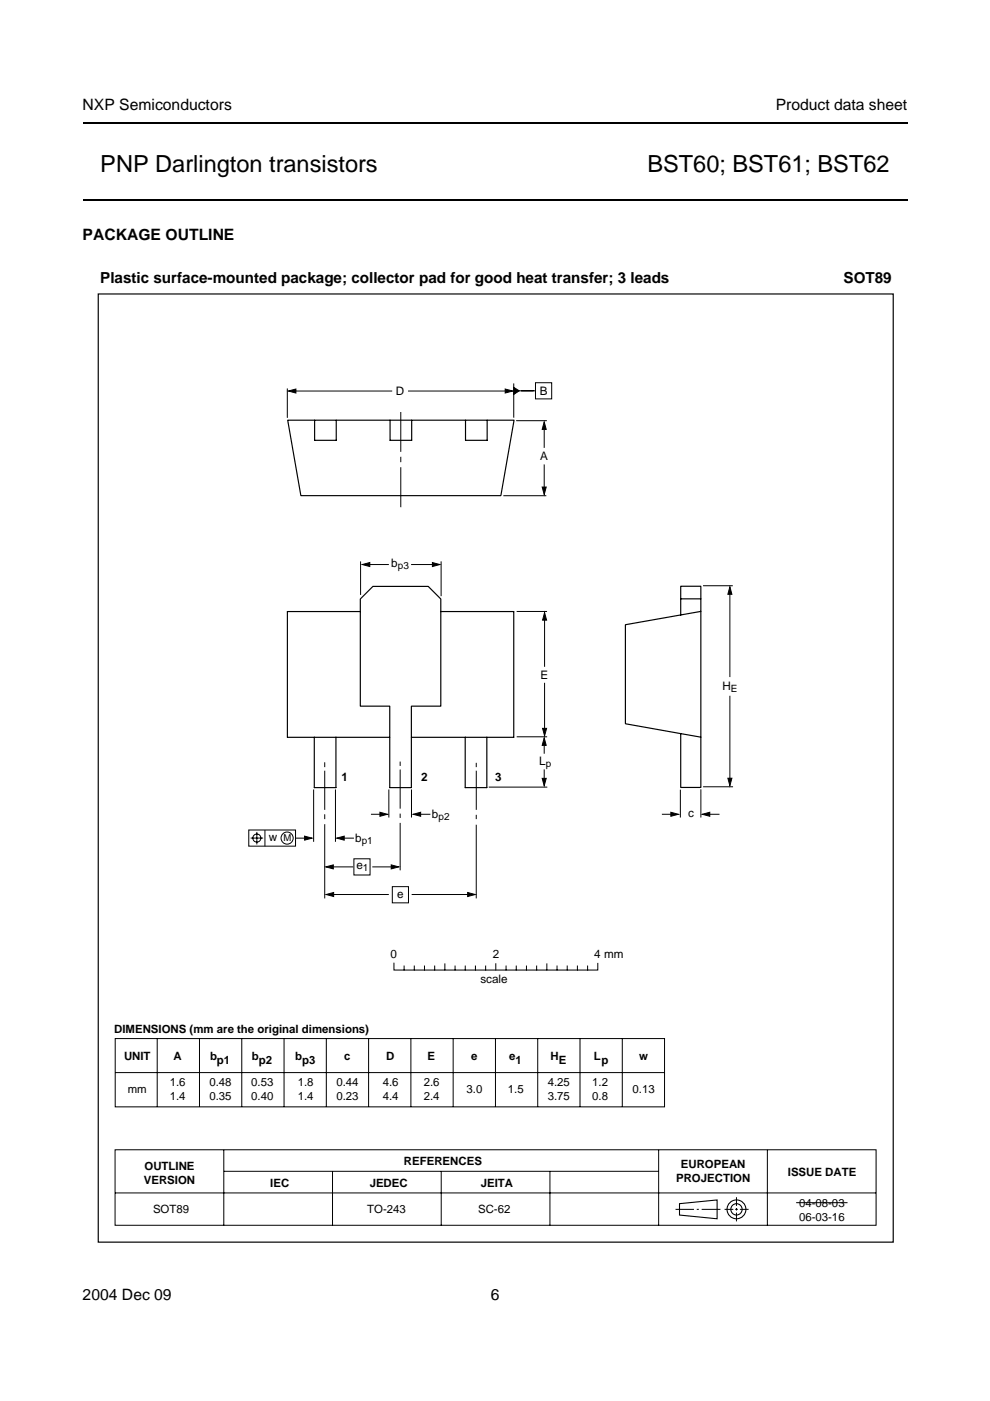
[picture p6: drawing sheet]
<svg xmlns="http://www.w3.org/2000/svg" width="210mm" height="297mm" viewBox="0 0 210 297" stroke-linecap="round" stroke-linejoin="round" font-family="sans-serif">
<path d="M17.5 26.1h174.9M17.5 42.4h174.9" fill="none" stroke="#000" stroke-width=".42"/>
<path d="M20.4 56.7h169.1v207h-169.1z" fill="#fff"/>
<g fill="none" stroke="#000" stroke-width=".21">
<path d="M60.9 82.4v6.2M62 82.9h21.2M85 87.4v8.4M85 96.8v1.2M85 99.1v8.4M86.5 82.9h21.4M108.9 81.3v7.3M109.4 89.2h6.5M109.5 82.9h4M113.5 81.1h3.5v3.5h-3.5zM115.4 98.5v5.3M115.4 90.5v4.5"/>
<path d="M76.5 119v7.1M77.7 119.7h4.8M87.2 119.7h5.2M93.5 119v7.4M106.7 105.1h9.1M109.5 129.6h6.5M115.5 131v10.4M149.1 124.2h6.3M154.8 125.5v18.1M109.5 156.2h6.5M115.4 157.5v2.3M115.5 144.8v10.2"/>
<path d="M154.8 147.5v18.1M52.7 176h10v3.4h-10zM53.2 177.7h2.6M54.5 176.4v2.6M56.2 176v3.4M62.7 177.7h2.4M66.5 167.4v11.1M68.9 161.6v1M68.9 163.4v8.3M68.9 172.6v1.1M68.9 174.7v15.8M71.1 167.4v11.1"/>
<path d="M72.3 177.7h2.7M78.7 172.6h2.3M82.4 167.4v5.9M84.8 161.5v.9M84.8 163.2v8.2M84.8 172.5v.9M84.8 174.5v10M87.2 167.4v5.9M88.5 172.6h2.8M101 161.7v.9M101 172.8v.9M101 174.9v15.6"/>
<path d="M101 163.4v8.3M103.6 166.9h12.4M115.4 163.1v2.5M140.3 172.6h2.4M144.3 167.4v5.9M148.6 167.4v5.9M149.1 166.8h6.3M149.8 172.6h2.8M70 183.8h4.9M70 189.7h12.4M75 182.1h3.5v3.4h-3.5zM78.9 183.8h4.8"/>
<path d="M83.2 188h3.4v3.4h-3.4zM87.3 189.7h12.6M83.5 204.2v1.5h43.2v-1.4M85.7 204.8v.8M87.8 204.8v.8M90 204.8v.8M92.2 204.8v.8M94.3 204.4v1.2M96.5 204.8v.8M98.6 204.8v.8M100.8 204.8v.8M103 204.8v.8"/>
<path d="M105.1 204.3v1.3M107.3 204.8v.8M109.5 204.8v.8M111.6 204.8v.8M113.8 204.8v.8M115.9 204.4v1.2M118.1 204.8v.8M120.3 204.8v.8M122.4 204.8v.8M124.6 204.8v.8M24.4 220.2h116.5v14.5h-116.5zM24.5 227.4h116.4"/>
<path d="M33.3 220.2v14.5M42.3 220.2v14.5M51.3 220.2v14.5M60.2 220.2v14.5M69.2 220.1v14.6M78.2 220.2v14.5M87.1 220.2v14.5M96.1 220.2v14.5M105 220.2v14.5M114 220.2v14.5M123 220.2v14.5M131.9 220.2v14.5"/>
<path d="M24.4 243.8h161.4v16h-161.4zM24.4 252.9h161.4M47.5 243.8v16M47.5 248.3h92.1M70.5 248.3v11.5M93.5 248.3v11.5M116.6 248.3v11.5M139.7 243.8v16M143.2 256.4h3.9M147.7 256.4h.5M148.8 256.4h3.9M153.6 256.4h1.9"/>
<path d="M155.9 256.4h.5M156.1 253.8v1.9M156.1 256.1v.6M156.1 257.1v1.9M156.9 256.4h1.8M162.7 243.8v16M168.8 255h10.9"/>
<circle cx="54.5" cy="177.7" r=".86"/>
<circle cx="60.9" cy="177.7" r="1.29"/>
</g>
<g fill="none" stroke="#000" stroke-width=".23">
<path d="M144.1 255.2l7.9-.8v4l-7.9-.8z"/>
<circle cx="156.1" cy="256.4" r="2"/>
<circle cx="156.1" cy="256.4" r="1.2"/>
</g>
<g fill="#000" stroke="#000" stroke-width=".21">
<path d="M61.1 82.9l1.6-.4v.8zM107.1 82.5l1.6 .4-1.6 .4zM108.9 82.1l1.2 .8-1.2 .7zM115.4 89.4l.4 1.6h-.8zM91.7 119.3l1.6 .4-1.6 .4zM115 103.3h.8l-.4 1.6zM76.8 119.7l1.6-.4v.8zM115.5 129.9l.4 1.6h-.9zM154.8 124.4l.4 1.6h-.9zM115.4 156.4l.4 1.6h-.8zM115 154.4h.9l-.4 1.6zM64.6 177.3l1.6 .4-1.6 .4z"/>
<path d="M71.4 177.7l1.6-.4v.8zM80.6 172.2l1.5 .4-1.5 .5zM87.6 172.6l1.6-.4v.9zM115 165h.8l-.4 1.6zM142.2 172.2l1.6 .4-1.6 .5zM148.9 172.6l1.6-.4v.9zM154.3 165h.9l-.4 1.6zM69.1 183.8l1.6-.4v.8zM69.2 189.7l1.5-.5v.9zM83 183.4l1.5 .4-1.5 .4zM99.2 189.2l1.5 .5-1.5 .4z"/>
</g>
<g fill="none" stroke="#000" stroke-width=".25">
<path d="M20.8 62.3h168.6v201.1h-168.6zM61 89.1h48l-2.8 16h-42.4zM66.7 89.1v4.3h4.6v-4.3M82.7 89.1v4.3h4.6v-4.3M98.7 89.1v4.3h4.6v-4.3M76.4 129.7h-15.5v26.6h21.7M79.1 124.3h11.7l2.7 2.7v22.7h-6.3v17.3h-4.6v-17.3h-6.2v-22.7zM93.5 129.7h15.4v26.6h-21.7M144.3 130.4l-11.7 2.1v20.9l11.7 2.1M144.3 127v-2.7h4.3v42.7h-4.3v-11.5M144.3 127h4.3M144.3 127v3.4"/>
<path d="M148.6 129.6l-4.3 .8M66.6 156.3v10.7h4.6v-10.7M98.6 156.3v10.7h4.6v-10.7M144.3 155.5l4.3 .8"/>
</g>
<g font-size="5">
<text x="21.3" y="36.4">PNP Darlington transistors</text>
<text x="137.3" y="36.4">BST60; BST61; BST62</text>
</g>
<g font-size="3.3">
<text x="17.5" y="23.3">NXP Semiconductors</text>
<text x="164.5" y="23.3">Product data sheet</text>
<text x="17.5" y="50.8">PACKAGE OUTLINE</text>
<text x="17.5" y="275.6">2004 Dec 09</text>
<text x="104" y="275.6">6</text>
</g>
<g font-size="3.2">
<text x="21.2" y="60">Plastic surface-mounted package; collector pad for good heat transfer; 3 leads</text>
<text x="178.9" y="60">SOT89</text>
</g>
<g font-size="2.5">
<text x="83.9" y="83.8">D</text>
<text x="114.4" y="83.7">B</text>
<text x="114.6" y="97.6">A</text>
<text x="83" y="120.2">b</text>
<text x="114.6" y="144">E</text>
<text x="153.2" y="146.3">H</text>
<text x="72.4" y="165.5">1</text>
<text x="89.3" y="165.5">2</text>
<text x="105" y="165.5">3</text>
<text x="114.3" y="162.1">L</text>
<text x="91.6" y="173.3">b</text>
<text x="145.9" y="173.2">c</text>
<text x="57" y="178.4">w</text>
<text x="75.3" y="178.5">b</text>
<text x="75.6" y="184.2">e</text>
<text x="84.2" y="190.4">e</text>
<text x="82.8" y="203.2">0</text>
<text x="104.5" y="203.2">2</text>
<text x="126" y="203.2">4 mm</text>
<text x="101.9" y="208.5">scale</text>
</g>
<g font-size="2.4">
<text x="24.2" y="219">DIMENSIONS (mm are the original dimensions)</text>
<text x="26.3" y="224.8">UNIT</text>
<text x="36.8" y="224.8">A</text>
<text x="44.5" y="224.8">b</text>
<text x="46" y="225.5">p1</text>
<text x="53.4" y="224.8">b</text>
<text x="54.9" y="225.5">p2</text>
<text x="62.6" y="224.8">b</text>
<text x="64.1" y="225.5">p3</text>
<text x="72.9" y="224.8">c</text>
<text x="81.9" y="224.8">D</text>
<text x="90.7" y="224.8">E</text>
<text x="99.9" y="224.8">e</text>
<text x="107.9" y="224.8">e</text>
<text x="109.3" y="225.5">1</text>
<text x="116.7" y="224.8">H</text>
<text x="118.5" y="225.5">E</text>
<text x="125.9" y="224.8">L</text>
<text x="127.5" y="225.5">p</text>
<text x="135.5" y="224.8">w</text>
<text x="27.1" y="231.7">mm</text>
<text x="36" y="230.3">1.6</text>
<text x="36" y="233.2">1.4</text>
<text x="44.4" y="230.3">0.48</text>
<text x="44.4" y="233.2">0.35</text>
<text x="53.3" y="230.3">0.53</text>
<text x="53.3" y="233.2">0.40</text>
<text x="63.1" y="230.3">1.8</text>
<text x="63.1" y="233.2">1.4</text>
<text x="71.3" y="230.3">0.44</text>
<text x="71.3" y="233.2">0.23</text>
<text x="81.1" y="230.3">4.6</text>
<text x="81.1" y="233.2">4.4</text>
<text x="89.8" y="230.3">2.6</text>
<text x="89.8" y="233.2">2.4</text>
<text x="98.9" y="231.7">3.0</text>
<text x="107.7" y="231.7">1.5</text>
<text x="116.1" y="230.3">4.25</text>
<text x="116.1" y="233.2">3.75</text>
<text x="125.6" y="230.3">1.2</text>
<text x="125.6" y="233.3">0.8</text>
<text x="134.1" y="231.7">0.13</text>
<text x="30.5" y="251">VERSION</text>
<text x="30.6" y="248">OUTLINE</text>
<text x="57.3" y="251.6">IEC</text>
<text x="78.4" y="251.6">JEDEC</text>
<text x="85.6" y="247">REFERENCES</text>
<text x="101.9" y="251.6">JEITA</text>
<text x="143.3" y="250.7">PROJECTION</text>
<text x="144.4" y="247.7">EUROPEAN</text>
<text x="167" y="249.2">ISSUE DATE</text>
<text x="32.4" y="257.2">SOT89</text>
<text x="77.8" y="257.2">TO-243</text>
<text x="101.4" y="257.2">SC-62</text>
<text x="169.4" y="255.9">04-08-03</text>
<text x="169.4" y="258.8">06-03-16</text>
</g>
<g font-size="2.1">
<text x="84.3" y="120.7">p3</text>
<text x="154.9" y="146.7">E</text>
<text x="115.8" y="162.6">p</text>
<text x="93" y="173.8">p2</text>
<text x="76.7" y="179">p1</text>
<text x="77" y="184.7">1</text>
</g>
<text font-size="2" x="60.1" y="178.4">M</text>
</svg>
